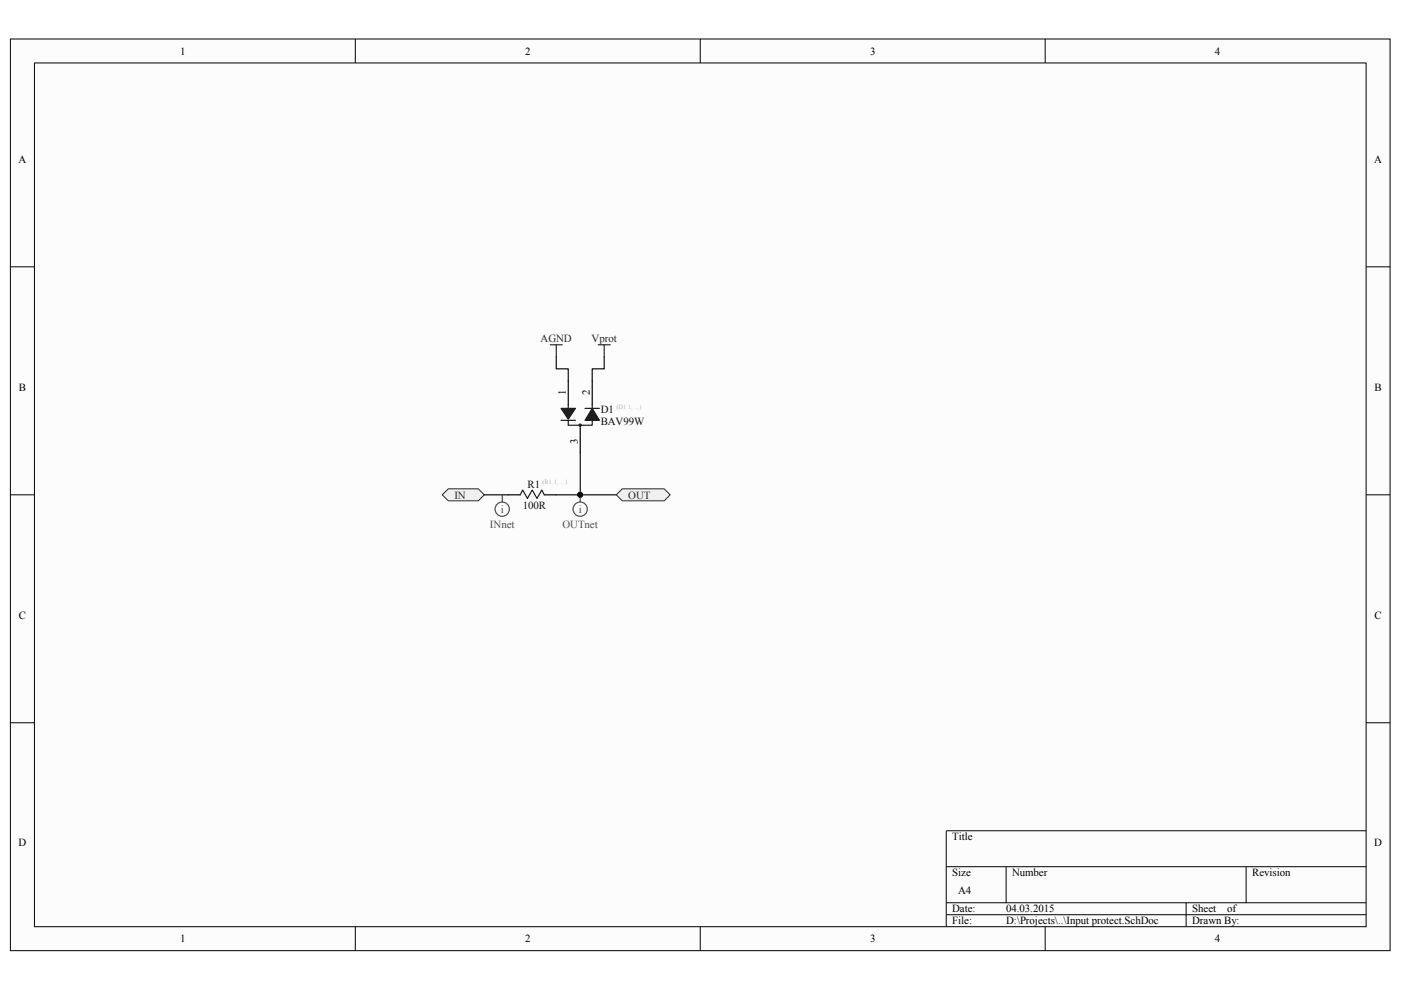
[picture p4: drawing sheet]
<svg xmlns="http://www.w3.org/2000/svg" width="297mm" height="210mm" viewBox="0 0 297 210" stroke-linecap="round" stroke-linejoin="round" font-family="sans-serif">
<path d="M2.2 8.3h292.5v193.3h-292.5z" fill="#fcfcfc"/>
<path d="M2.2 8.3h292.5v193.3h-292.5z" fill="none" stroke="#000" stroke-width=".21"/>
<path d="M7.3 13.4h282.3v183.1h-282.3z" fill="#fcfcfc"/>
<g fill="none" stroke="#000" stroke-width=".21">
<path d="M7.3 13.3h282.3v183.2h-282.3zM75.3 8.2v5.1M148.5 8.2v5.1M221.6 8.2v5.1M2.2 56.6h5.1M289.6 56.6h5.1M2.2 104.9h5.1M289.6 104.9h5.1M2.2 153.2h5.1M289.6 153.2h5.1M289.6 176.1h-89v20.4M75.3 196.5v5.1"/>
<path d="M148.5 196.5v5.1M200.6 183.8h89M200.6 191.4h89M200.6 193.9h89M213.3 183.8v7.6M221.6 196.5v5.1M251.5 191.4v5.1M264.2 183.8v7.6"/>
</g>
<path d="M93.8 104.9l1.2-1.3h6.4l1.3 1.3-1.3 1.3h-6.4z" fill-rule="evenodd" fill="#f0f0f0" stroke="#262626" stroke-width=".21"/>
<path d="M102.7 104.9h5.1M123 104.9h7.7" fill="none" stroke="#0e0e0e" stroke-width=".25"/>
<circle cx="123" cy="104.9" r=".5" fill="#0e0e0e" stroke="#0e0e0e" stroke-width=".21"/>
<path d="M130.7 104.9l1.2-1.3h8.9l1.3 1.3-1.3 1.3h-8.9z" fill-rule="evenodd" fill="#f0f0f0" stroke="#262626" stroke-width=".21"/>
<path d="M116.7 73.1h2.5M117.9 73.1v2.6M126.8 73.1h2.6M128.1 73.1v2.6" fill="none" stroke="#262626" stroke-width=".25"/>
<path d="M117.9 75.7v2.5h2.6v2.5M128.1 75.7v2.5h-2.5v2.5M123 96v8.9h-5.1" fill="none" stroke="#0e0e0e" stroke-width=".25"/>
<path d="M120.5 80.7v5.1M123 90.9v5.1M125.6 80.7v5.1M107.8 104.9h2.5M115.4 104.9h2.5" fill="none" stroke="#000" stroke-width=".25"/>
<path d="M119 89.1h3M120.5 89.1v1.1h5.1v-1.1M120.5 85.8v.8M122.8 90h.4v.3h-.4zM123 90.2v.7M124 86.6h3.1M125.6 85.8v.8M110.3 104.9l.5-1 1 1.8 1-1.8 1.1 1.8 1-1.8 .5 1" fill="none" stroke="#1c1c1c" stroke-width=".25"/>
<circle cx="123" cy="104.9" r=".5" fill="#0e0e0e" stroke="#0e0e0e" stroke-width=".21"/>
<g fill="#1c1c1c" stroke="#1c1c1c" stroke-width=".25">
<path d="M119 86.6h3l-1.5 2.3z" fill-rule="evenodd"/>
<path d="M125.6 86.6l1.5 2.5h-3.1z" fill-rule="evenodd"/>
</g>
<g fill="none" stroke="#4c4c4c" stroke-width=".25">
<path d="M106.5 104.9v1.5M123 104.9v1.5"/>
<circle cx="106.5" cy="108" r="1.51"/>
<circle cx="123" cy="108" r="1.51"/>
</g>
<g font-size="2.3">
<text x="38.2" y="11.6">1</text>
<text x="111.3" y="11.6">2</text>
<text x="184.5" y="11.6">3</text>
<text x="257.6" y="11.6">4</text>
<text x="3.9" y="34.5">A</text>
<text x="291.4" y="34.5">A</text>
<text x="4" y="82.8">B</text>
<text x="120" y="83.8" transform="rotate(-90 120 83.8)">1</text>
<text x="125.1" y="83.8" transform="rotate(-90 125.1 83.8)">2</text>
<text x="291.4" y="82.8">B</text>
<text x="122.5" y="94.1" transform="rotate(-90 122.5 94.1)">3</text>
<text x="4" y="131.1">C</text>
<text x="291.4" y="131.1">C</text>
<text x="3.9" y="179.5">D</text>
<text x="201.9" y="178.2">Title</text>
<text x="291.4" y="179.5">D</text>
<text x="201.9" y="185.8">Size</text>
<text x="214.6" y="185.8">Number</text>
<text x="265.5" y="185.8">Revision</text>
<text x="203.2" y="189.6">A4</text>
<text x="201.9" y="193.5">Date:</text>
<text x="201.9" y="196">File:</text>
<text x="213.3" y="193.5">04.03.2015</text>
<text x="213.3" y="196">D:\Projects\..\Input protect.SchDoc</text>
<text x="252.8" y="193.5">Sheet</text>
<text x="252.8" y="196">Drawn By:</text>
<text x="260.2" y="193.5">of</text>
<text x="38.2" y="199.8">1</text>
<text x="111.3" y="199.8">2</text>
<text x="184.5" y="199.8">3</text>
<text x="257.6" y="199.8">4</text>
</g>
<g font-size="2.3" fill="#262626">
<text x="114.6" y="72.6">AGND</text>
<text x="125.4" y="72.6">Vprot</text>
<text x="96.3" y="105.7">IN</text>
<text x="133.2" y="105.7">OUT</text>
</g>
<g font-size="2.3" fill="#0e0e0e">
<text x="127.4" y="87.6">D1</text>
<text x="127.4" y="90.2">BAV99W</text>
<text x="110.8" y="108">100R</text>
<text x="111.8" y="103.4">R1</text>
</g>
<g font-size="2.3" fill="#4c4c4c">
<text x="103.9" y="112">INnet</text>
<text x="106.2" y="108.7">i</text>
<text x="119.3" y="112">OUTnet</text>
<text x="122.7" y="108.7">i</text>
</g>
<g font-size="1.4" fill="#b4b4b4">
<text x="130.7" y="86.8">(D1.1, ...)</text>
<text x="115" y="102.6">(R1.1, ...)</text>
</g>
</svg>
